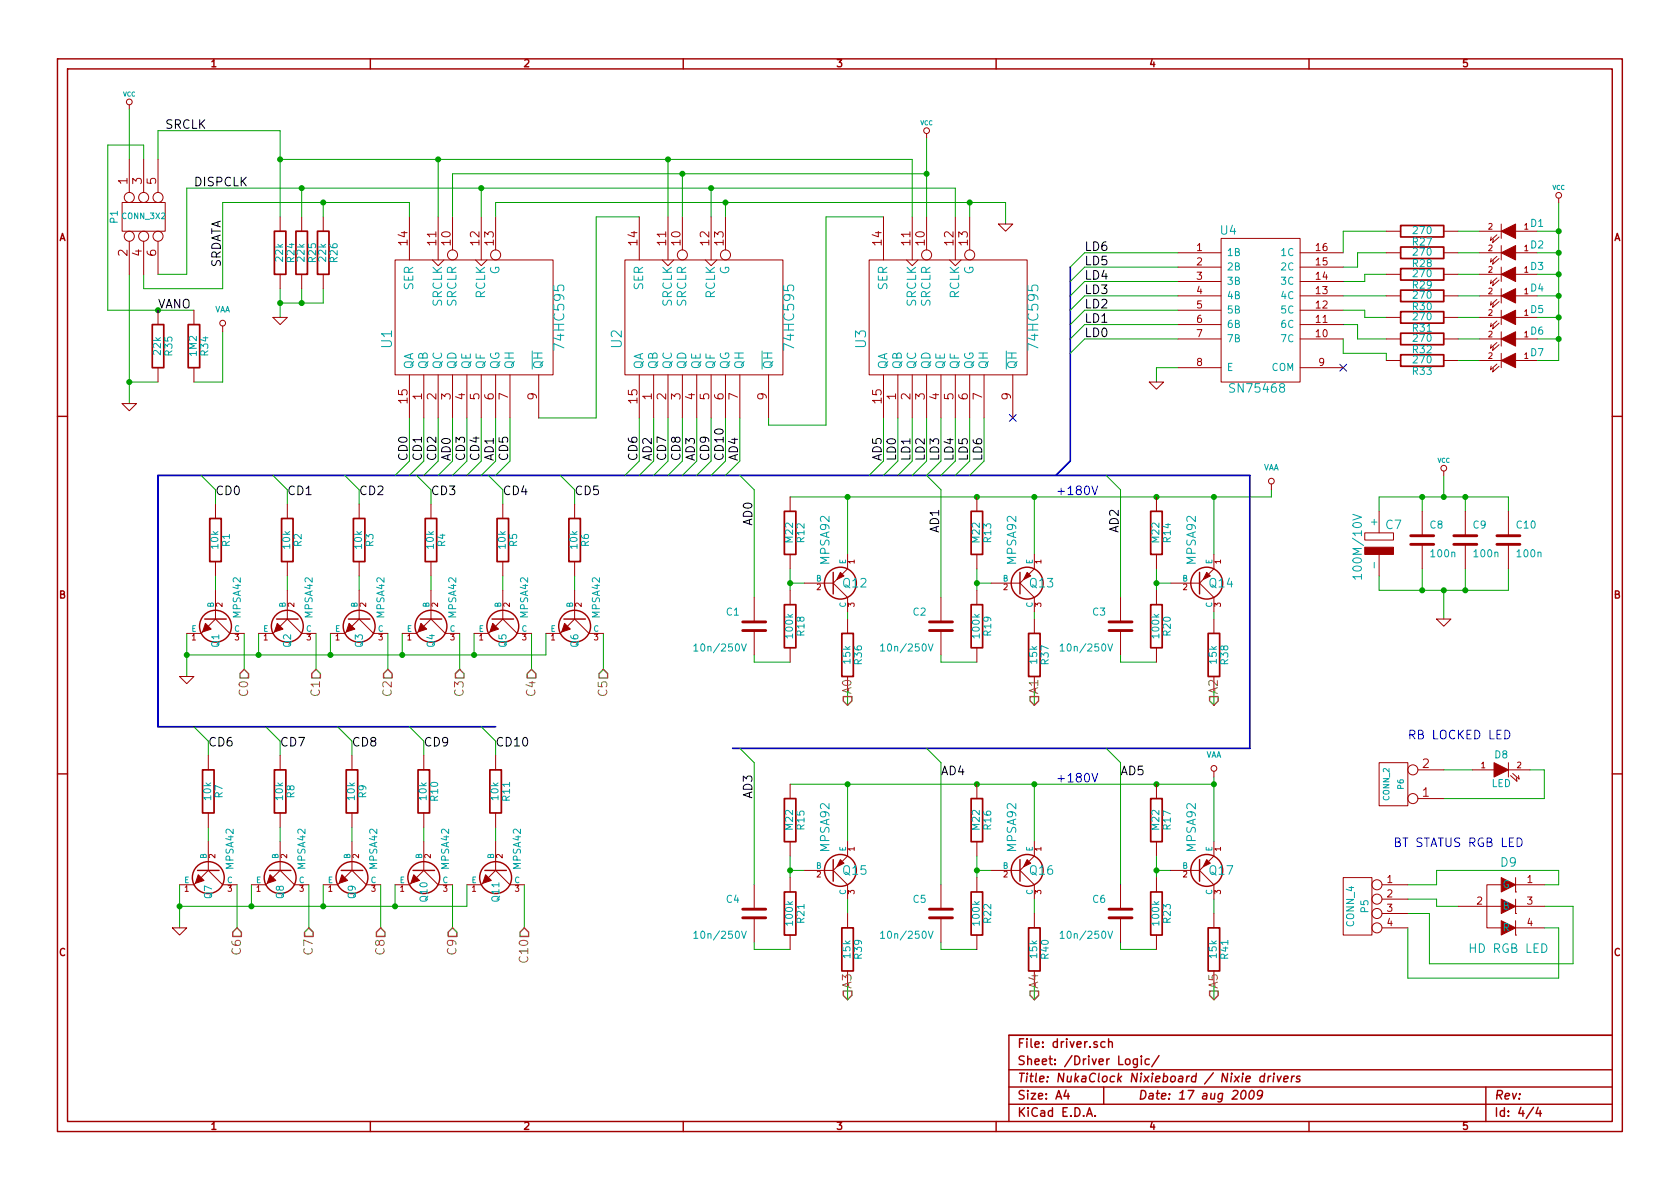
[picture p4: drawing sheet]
EESchema Schematic File Version 2  date So 19. září 2009, 17:07:53 CEST
LIBS:power,triple_led,z573m,cpol,sn75468,device,conn,linear,regul,74xx,cmos4000,adc-dac,memory,xilinx,special,microcontrollers,dsp,microchip,analog_switches,motorola,texas,intel,audio,interface,digital-audio,philips,display,cypress,siliconi,contrib,valves,ei30-12-5-2,nixieboard-cache
EELAYER 23  0
EELAYER END
$Descr A4 11700 8267
Sheet 4 4
Title "NukaClock Nixieboard / Nixie drivers"
Date "17 aug 2009"
Rev ""
Comp ""
Comment1 ""
Comment2 ""
Comment3 ""
Comment4 ""
$EndDescr
Wire Wire Line
	1300 1300 6650 1300
Wire Wire Line
	1300 1300 1300 1900
Wire Wire Line
	1300 1900 1100 1900
Wire Wire Line
	1550 2000 1550 1400
Wire Wire Line
	1550 2000 1000 2000
Wire Wire Line
	1000 2000 1000 1900
Wire Wire Line
	900  750  900  1100
Wire Bus Line
	1100 3300 8700 3300
Wire Wire Line
	10750 6450 10850 6450
Wire Wire Line
	10850 6450 10850 6800
Wire Wire Line
	10850 6800 9800 6800
Wire Wire Line
	9800 6800 9800 6450
Wire Wire Line
	10150 6300 10000 6300
Wire Wire Line
	10000 6300 10000 6250
Wire Wire Line
	10000 6250 9800 6250
Wire Wire Line
	10050 5550 10750 5550
Wire Wire Line
	10750 5550 10750 5350
Wire Wire Line
	10750 5350 10650 5350
Wire Wire Line
	8450 6850 8450 6950
Wire Wire Line
	7200 6250 7200 6350
Wire Wire Line
	5900 6850 5900 6950
Wire Wire Line
	8450 4800 8450 4900
Wire Wire Line
	7200 4250 7200 4300
Wire Wire Line
	5900 4800 5900 4900
Wire Wire Line
	3650 6150 3650 6450
Wire Wire Line
	2650 6150 2650 6450
Wire Wire Line
	1650 6150 1650 6450
Wire Wire Line
	3700 4650 3700 4400
Wire Wire Line
	2700 4650 2700 4400
Wire Bus Line
	1100 3300 1100 5050
Connection ~ 10050 4100
Wire Wire Line
	10050 4100 10050 4300
Connection ~ 10200 4100
Wire Wire Line
	10500 4100 9600 4100
Wire Wire Line
	10500 4100 10500 3950
Wire Wire Line
	9900 3950 9900 4100
Wire Wire Line
	9600 4100 9600 4000
Connection ~ 9900 3450
Wire Wire Line
	10200 3450 10200 3550
Wire Wire Line
	1550 2300 1550 2650
Wire Wire Line
	1550 2650 1350 2650
Wire Wire Line
	900  2800 900  1900
Connection ~ 2100 1300
Connection ~ 10850 1900
Wire Wire Line
	10850 1900 10700 1900
Connection ~ 10850 2200
Wire Wire Line
	10850 2200 10700 2200
Wire Wire Line
	10700 2500 10850 2500
Wire Wire Line
	10850 1600 10700 1600
Wire Wire Line
	10300 2350 10150 2350
Wire Wire Line
	10300 2050 10150 2050
Wire Wire Line
	10150 1750 10300 1750
Wire Wire Line
	9650 2500 9650 2450
Wire Wire Line
	9650 2450 9350 2450
Wire Wire Line
	9350 2450 9350 2350
Wire Wire Line
	9650 2200 9500 2200
Wire Wire Line
	9500 2200 9500 2150
Wire Wire Line
	9500 2150 9350 2150
Wire Wire Line
	9650 1900 9500 1900
Wire Wire Line
	9500 1900 9500 1950
Wire Wire Line
	9500 1950 9350 1950
Wire Wire Line
	9350 1750 9350 1600
Wire Wire Line
	9350 1600 9650 1600
Wire Wire Line
	6850 2900 6850 3200
Wire Wire Line
	6650 2900 6650 3200
Wire Wire Line
	6450 2900 6450 3200
Wire Wire Line
	6250 2900 6250 3200
Wire Wire Line
	8200 2350 7550 2350
Wire Wire Line
	8200 2150 7550 2150
Wire Wire Line
	7550 1950 8200 1950
Wire Wire Line
	8200 1750 7550 1750
Wire Wire Line
	8450 5450 5500 5450
Connection ~ 2100 2100
Wire Wire Line
	1950 2100 2250 2100
Wire Wire Line
	2250 2100 2250 2000
Wire Wire Line
	1950 2000 1950 2200
Connection ~ 3350 1300
Wire Wire Line
	2100 1300 2100 1500
Connection ~ 3050 1100
Connection ~ 6450 1200
Wire Wire Line
	6450 1500 6450 950 
Wire Wire Line
	4650 1500 4650 1100
Wire Wire Line
	3050 1100 3050 1500
Wire Wire Line
	4750 1200 4750 1500
Wire Wire Line
	3150 1500 3150 1200
Wire Wire Line
	4950 1500 4950 1300
Wire Wire Line
	3350 1300 3350 1500
Wire Wire Line
	5050 1400 5050 1500
Wire Wire Line
	3450 1500 3450 1400
Wire Wire Line
	6150 2900 6150 3200
Wire Wire Line
	5150 2900 5150 3200
Wire Wire Line
	4950 2900 4950 3200
Wire Wire Line
	4750 2900 4750 3200
Wire Wire Line
	4550 2900 4550 3200
Connection ~ 8450 3450
Wire Wire Line
	5500 3450 8850 3450
Wire Wire Line
	8850 3450 8850 3400
Connection ~ 7200 5450
Connection ~ 8050 5450
Connection ~ 7200 3450
Connection ~ 8050 3450
Wire Wire Line
	5250 3400 5250 4150
Wire Wire Line
	6550 6150 6550 5300
Wire Bus Line
	5100 5200 8700 5200
Wire Bus Line
	8700 5200 8700 3300
Wire Wire Line
	6550 3400 6550 4150
Wire Wire Line
	8050 4600 7800 4600
Wire Wire Line
	7800 4600 7800 4550
Wire Wire Line
	8450 3850 8450 3450
Connection ~ 8050 4050
Wire Wire Line
	8050 4100 8050 3950
Wire Wire Line
	8150 4050 8050 4050
Wire Wire Line
	6800 4600 6550 4600
Wire Wire Line
	6550 4600 6550 4550
Wire Wire Line
	7200 3450 7200 3850
Connection ~ 6800 4050
Wire Wire Line
	6800 4100 6800 3950
Wire Wire Line
	6900 4050 6800 4050
Wire Wire Line
	5500 4600 5250 4600
Wire Wire Line
	5250 4600 5250 4550
Wire Wire Line
	5900 3450 5900 3850
Connection ~ 5500 4050
Wire Wire Line
	3750 2900 4150 2900
Wire Wire Line
	3450 2900 3450 3200
Wire Wire Line
	3250 2900 3250 3200
Wire Wire Line
	3050 2900 3050 3200
Wire Wire Line
	2850 2900 2850 3200
Connection ~ 1250 6300
Wire Wire Line
	1250 6150 1250 6450
Connection ~ 2250 6300
Wire Wire Line
	2750 6300 2750 6150
Wire Wire Line
	1750 6150 1750 6300
Connection ~ 2800 4550
Wire Wire Line
	3300 4550 3300 4400
Connection ~ 1800 4550
Wire Wire Line
	2300 4550 2300 4400
Wire Wire Line
	1450 5150 1450 5250
Wire Wire Line
	2450 5150 2450 5250
Wire Wire Line
	3450 5150 3450 5250
Wire Wire Line
	2000 3400 2000 3500
Wire Wire Line
	3000 3400 3000 3500
Wire Wire Line
	4000 3400 4000 3500
Wire Wire Line
	3450 5750 3450 5850
Wire Wire Line
	2450 5750 2450 5850
Wire Wire Line
	1450 5750 1450 5850
Wire Wire Line
	3500 4000 3500 4100
Wire Wire Line
	2500 4000 2500 4100
Wire Wire Line
	1500 4000 1500 4100
Wire Wire Line
	2000 4000 2000 4100
Wire Wire Line
	3000 4000 3000 4100
Wire Wire Line
	4000 4000 4000 4100
Wire Wire Line
	1950 5750 1950 5850
Wire Wire Line
	2950 5750 2950 5850
Wire Bus Line
	1100 5050 3450 5050
Wire Wire Line
	3500 3400 3500 3500
Wire Wire Line
	2500 3400 2500 3500
Wire Wire Line
	1500 3400 1500 3500
Wire Wire Line
	2950 5150 2950 5250
Wire Wire Line
	1950 5150 1950 5250
Wire Wire Line
	1800 4400 1800 4550
Wire Wire Line
	2800 4550 2800 4400
Connection ~ 2300 4550
Wire Wire Line
	1300 4550 3800 4550
Wire Wire Line
	3800 4550 3800 4400
Connection ~ 3300 4550
Wire Wire Line
	2250 6300 2250 6150
Connection ~ 1750 6300
Wire Wire Line
	1250 6300 3250 6300
Wire Wire Line
	3250 6300 3250 6150
Connection ~ 2750 6300
Wire Wire Line
	1300 4400 1300 4700
Connection ~ 1300 4550
Wire Wire Line
	2950 2900 2950 3200
Wire Wire Line
	3150 2900 3150 3200
Wire Wire Line
	3350 2900 3350 3200
Wire Wire Line
	3550 2900 3550 3200
Wire Wire Line
	5500 4100 5500 3950
Wire Wire Line
	5600 4050 5500 4050
Wire Wire Line
	8050 6600 7800 6600
Wire Wire Line
	7800 6600 7800 6550
Connection ~ 8050 6050
Wire Wire Line
	8050 6100 8050 5950
Wire Wire Line
	8150 6050 8050 6050
Wire Wire Line
	6800 6600 6550 6600
Wire Wire Line
	6550 6600 6550 6550
Wire Wire Line
	7200 5450 7200 5850
Connection ~ 6800 6050
Wire Wire Line
	6800 6100 6800 5950
Wire Wire Line
	6900 6050 6800 6050
Wire Wire Line
	5500 6600 5250 6600
Wire Wire Line
	5250 6600 5250 6550
Wire Wire Line
	5900 5450 5900 5850
Connection ~ 5500 6050
Wire Wire Line
	5500 6100 5500 5950
Wire Wire Line
	5600 6050 5500 6050
Wire Wire Line
	5350 2950 5750 2950
Wire Wire Line
	7800 4150 7800 3400
Wire Wire Line
	5250 5300 5250 6150
Wire Wire Line
	7800 5300 7800 6150
Connection ~ 6800 3450
Connection ~ 5900 3450
Connection ~ 6800 5450
Connection ~ 5900 5450
Wire Wire Line
	8450 5850 8450 5400
Connection ~ 8450 5450
Wire Wire Line
	4450 2900 4450 3200
Wire Wire Line
	4650 2900 4650 3200
Wire Wire Line
	4850 2900 4850 3200
Wire Wire Line
	5050 2900 5050 3200
Wire Wire Line
	5350 2950 5350 2900
Wire Wire Line
	4150 2900 4150 1500
Wire Wire Line
	4150 1500 4450 1500
Wire Wire Line
	6750 1400 6750 1500
Connection ~ 5050 1400
Wire Wire Line
	6650 1300 6650 1500
Connection ~ 4950 1300
Wire Wire Line
	3150 1200 6450 1200
Connection ~ 4750 1200
Wire Wire Line
	6350 1500 6350 1100
Connection ~ 4650 1100
Wire Wire Line
	3450 1400 7000 1400
Wire Wire Line
	7000 1400 7000 1550
Connection ~ 6750 1400
Wire Wire Line
	6350 1100 1950 1100
Wire Wire Line
	2850 1500 2850 1400
Wire Wire Line
	2250 1400 2250 1500
Wire Wire Line
	2100 2000 2100 2100
Connection ~ 1950 2100
Wire Wire Line
	8200 2550 8050 2550
Wire Wire Line
	8050 2550 8050 2650
Wire Wire Line
	7550 1850 8200 1850
Wire Wire Line
	7550 2050 8200 2050
Wire Wire Line
	7550 2250 8200 2250
Wire Bus Line
	7450 3200 7450 1850
Wire Wire Line
	6350 3200 6350 2900
Wire Wire Line
	6550 3200 6550 2900
Wire Wire Line
	6750 2900 6750 3200
Wire Wire Line
	5750 2950 5750 1500
Wire Wire Line
	5750 1500 6150 1500
Wire Wire Line
	9350 1850 9450 1850
Wire Wire Line
	9450 1850 9450 1750
Wire Wire Line
	9450 1750 9650 1750
Wire Wire Line
	9350 2050 9650 2050
Wire Wire Line
	9350 2250 9450 2250
Wire Wire Line
	9450 2250 9450 2350
Wire Wire Line
	9450 2350 9650 2350
Wire Wire Line
	10300 1600 10150 1600
Wire Wire Line
	10150 1900 10300 1900
Wire Wire Line
	10150 2200 10300 2200
Wire Wire Line
	10150 2500 10300 2500
Wire Wire Line
	10850 2350 10700 2350
Connection ~ 10850 2350
Wire Wire Line
	10850 2050 10700 2050
Connection ~ 10850 2050
Wire Wire Line
	10700 1750 10850 1750
Connection ~ 10850 1750
Wire Wire Line
	1950 1500 1950 900 
Connection ~ 1950 1100
Wire Wire Line
	2850 1400 1550 1400
Connection ~ 2250 1400
Wire Wire Line
	1100 2650 900  2650
Connection ~ 900  2650
Connection ~ 1100 2150
Wire Wire Line
	9600 3550 9600 3450
Wire Wire Line
	9900 3450 9900 3550
Wire Wire Line
	9600 3450 10500 3450
Wire Wire Line
	10500 3450 10500 3550
Connection ~ 10200 3450
Wire Wire Line
	10200 4100 10200 3950
Connection ~ 9900 4100
Wire Wire Line
	10050 3450 10050 3300
Connection ~ 10050 3450
Wire Wire Line
	1700 4650 1700 4400
Wire Wire Line
	2200 4400 2200 4650
Wire Wire Line
	3200 4400 3200 4650
Wire Wire Line
	4200 4650 4200 4400
Wire Wire Line
	2150 6150 2150 6450
Wire Wire Line
	3150 6150 3150 6450
Wire Wire Line
	5900 4250 5900 4300
Wire Wire Line
	7200 4800 7200 4900
Wire Wire Line
	8450 4250 8450 4300
Wire Wire Line
	5900 6250 5900 6350
Wire Wire Line
	7200 6850 7200 6950
Wire Wire Line
	8450 6250 8450 6350
Wire Wire Line
	10050 5350 10250 5350
Wire Wire Line
	10750 6150 10850 6150
Wire Wire Line
	10850 6150 10850 6050
Wire Wire Line
	10850 6050 10000 6050
Wire Wire Line
	10000 6050 10000 6150
Wire Wire Line
	10000 6150 9800 6150
Wire Wire Line
	9800 6350 9950 6350
Wire Wire Line
	9950 6350 9950 6700
Wire Wire Line
	9950 6700 10950 6700
Wire Wire Line
	10950 6700 10950 6300
Wire Wire Line
	10950 6300 10750 6300
Wire Wire Line
	10850 2500 10850 1400
Connection ~ 10850 1600
Wire Wire Line
	1000 1100 1000 1000
Wire Wire Line
	1000 1000 750  1000
Wire Wire Line
	750  1000 750  2150
Wire Wire Line
	750  2150 1350 2150
Wire Wire Line
	1950 900  1100 900 
Wire Wire Line
	1100 900  1100 1100
$Comp
L VCC #PWR03
U 1 1
P 10850 1400
F 0 "#PWR03" H 10850 1500 30  0001 C CNN
F 1 "VCC" H 10850 1500 30  0000 C CNN
	1    10850 1400
	1    0    0    -1  
$EndComp
Text Notes 9700 5900 0    60   ~ 0
BT STATUS RGB LED
$Comp
L CONN_4 P5
U 1 1
P 9450 6300
F 0 "P5" V 9400 6300 50  0000 C CNN
F 1 "CONN_4" V 9500 6300 50  0000 C CNN
	1    9450 6300
	-1   0    0    -1  
$EndComp
$Comp
L TRIPLE_LED D9
U 1 1
P 10500 6300
F 0 "D9" H 10500 6600 60  0000 C CNN
F 1 "HD RGB LED" H 10500 6000 60  0000 C CNN
	1    10500 6300
	1    0    0    -1  
$EndComp
Text Notes 9800 5150 0    60   ~ 0
RB LOCKED LED
$Comp
L CONN_2 P6
U 1 1
P 9700 5450
F 0 "P6" V 9650 5450 40  0000 C CNN
F 1 "CONN_2" V 9750 5450 40  0000 C CNN
	1    9700 5450
	-1   0    0    1   
$EndComp
$Comp
L LED D8
U 1 1
P 10450 5350
F 0 "D8" H 10450 5450 50  0000 C CNN
F 1 "LED" H 10450 5250 50  0000 C CNN
	1    10450 5350
	1    0    0    -1  
$EndComp
$Comp
L R R41
U 1 1
P 8450 6600
F 0 "R41" V 8530 6600 50  0000 C CNN
F 1 "15k" V 8450 6600 50  0000 C CNN
	1    8450 6600
	1    0    0    -1  
$EndComp
$Comp
L R R40
U 1 1
P 7200 6600
F 0 "R40" V 7280 6600 50  0000 C CNN
F 1 "15k" V 7200 6600 50  0000 C CNN
	1    7200 6600
	1    0    0    -1  
$EndComp
$Comp
L R R39
U 1 1
P 5900 6600
F 0 "R39" V 5980 6600 50  0000 C CNN
F 1 "15k" V 5900 6600 50  0000 C CNN
	1    5900 6600
	1    0    0    -1  
$EndComp
$Comp
L R R38
U 1 1
P 8450 4550
F 0 "R38" V 8530 4550 50  0000 C CNN
F 1 "15k" V 8450 4550 50  0000 C CNN
	1    8450 4550
	1    0    0    -1  
$EndComp
$Comp
L R R37
U 1 1
P 7200 4550
F 0 "R37" V 7280 4550 50  0000 C CNN
F 1 "15k" V 7200 4550 50  0000 C CNN
	1    7200 4550
	1    0    0    -1  
$EndComp
$Comp
L R R36
U 1 1
P 5900 4550
F 0 "R36" V 5980 4550 50  0000 C CNN
F 1 "15k" V 5900 4550 50  0000 C CNN
	1    5900 4550
	1    0    0    -1  
$EndComp
Text HLabel 8450 6950 1    60   Input ~ 0
A5
Text HLabel 7200 6950 1    60   Input ~ 0
A4
Text HLabel 5900 6950 1    60   Input ~ 0
A3
Text HLabel 8450 4900 1    60   Input ~ 0
A2
Text HLabel 7200 4900 1    60   Input ~ 0
A1
Text HLabel 5900 4900 1    60   Input ~ 0
A0
Text HLabel 3650 6450 3    60   Input ~ 0
C10
Text HLabel 3150 6450 3    60   Input ~ 0
C9
Text HLabel 2650 6450 3    60   Input ~ 0
C8
Text HLabel 2150 6450 3    60   Input ~ 0
C7
Text HLabel 1650 6450 3    60   Input ~ 0
C6
Text HLabel 4200 4650 3    60   Input ~ 0
C5
Text HLabel 3700 4650 3    60   Input ~ 0
C4
Text HLabel 3200 4650 3    60   Input ~ 0
C3
Text HLabel 2700 4650 3    60   Input ~ 0
C2
Text HLabel 2200 4650 3    60   Input ~ 0
C1
Text HLabel 1700 4650 3    60   Input ~ 0
C0
$Comp
L GND #PWR04
U 1 1
P 10050 4300
F 0 "#PWR04" H 10050 4300 30  0001 C CNN
F 1 "GND" H 10050 4230 30  0001 C CNN
	1    10050 4300
	1    0    0    -1  
$EndComp
$Comp
L VCC #PWR05
U 1 1
P 10050 3300
F 0 "#PWR05" H 10050 3400 30  0001 C CNN
F 1 "VCC" H 10050 3400 30  0000 C CNN
	1    10050 3300
	1    0    0    -1  
$EndComp
$Comp
L C C10
U 1 1
P 10500 3750
F 0 "C10" H 10550 3850 50  0000 L CNN
F 1 "100n" H 10550 3650 50  0000 L CNN
	1    10500 3750
	1    0    0    -1  
$EndComp
$Comp
L C C9
U 1 1
P 10200 3750
F 0 "C9" H 10250 3850 50  0000 L CNN
F 1 "100n" H 10250 3650 50  0000 L CNN
	1    10200 3750
	1    0    0    -1  
$EndComp
$Comp
L C C8
U 1 1
P 9900 3750
F 0 "C8" H 9950 3850 50  0000 L CNN
F 1 "100n" H 9950 3650 50  0000 L CNN
	1    9900 3750
	1    0    0    -1  
$EndComp
$Comp
L CPOL C7
U 1 1
P 9600 3800
F 0 "C7" V 9450 3900 60  0000 C CNN
F 1 "100M/10V" H 9600 3650 60  0000 C CNN
	1    9600 3800
	0    1    1    0   
$EndComp
Text Label 1150 900  0    60   ~ 0
SRCLK
Text Label 1350 1300 0    60   ~ 0
DISPCLK
Text Label 1550 1850 1    60   ~ 0
SRDATA
Text Label 1100 2150 0    60   ~ 0
VANO
$Comp
L R R35
U 1 1
P 1100 2400
F 0 "R35" V 1180 2400 50  0000 C CNN
F 1 "22k" V 1100 2400 50  0000 C CNN
	1    1100 2400
	1    0    0    -1  
$EndComp
$Comp
L R R34
U 1 1
P 1350 2400
F 0 "R34" V 1430 2400 50  0000 C CNN
F 1 "1M2" V 1350 2400 50  0000 C CNN
	1    1350 2400
	1    0    0    -1  
$EndComp
$Comp
L VAA #PWR8
U 1 1
P 1550 2300
F 0 "#PWR8" H 1550 2500 40  0001 C CNN
F 1 "VAA" H 1550 2450 40  0000 C CNN
	1    1550 2300
	1    0    0    -1  
$EndComp
$Comp
L GND #PWR06
U 1 1
P 900 2800
F 0 "#PWR06" H 900 2800 30  0001 C CNN
F 1 "GND" H 900 2730 30  0001 C CNN
	1    900  2800
	1    0    0    -1  
$EndComp
$Comp
L VCC #PWR07
U 1 1
P 900 750
F 0 "#PWR07" H 900 850 30  0001 C CNN
F 1 "VCC" H 900 850 30  0000 C CNN
	1    900  750 
	1    0    0    -1  
$EndComp
$Comp
L CONN_3X2 P1
U 1 1
P 1050 1500
F 0 "P1" H 1050 1750 50  0000 C CNN
F 1 "CONN_3X2" V 1050 1550 40  0000 C CNN
	1    1050 1500
	0    -1   1    0   
$EndComp
$Comp
L LED D7
U 1 1
P 10500 2500
F 0 "D7" H 10300 2550 50  0000 C CNN
F 1 "LED" H 10500 2400 50  0001 C CNN
	1    10500 2500
	-1   0    0    -1  
$EndComp
$Comp
L LED D6
U 1 1
P 10500 2350
F 0 "D6" H 10300 2400 50  0000 C CNN
F 1 "LED" H 10500 2250 50  0001 C CNN
	1    10500 2350
	-1   0    0    -1  
$EndComp
$Comp
L LED D5
U 1 1
P 10500 2200
F 0 "D5" H 10300 2250 50  0000 C CNN
F 1 "LED" H 10500 2100 50  0001 C CNN
	1    10500 2200
	-1   0    0    -1  
$EndComp
$Comp
L LED D4
U 1 1
P 10500 2050
F 0 "D4" H 10300 2100 50  0000 C CNN
F 1 "LED" H 10500 1950 50  0001 C CNN
	1    10500 2050
	-1   0    0    -1  
$EndComp
$Comp
L LED D3
U 1 1
P 10500 1900
F 0 "D3" H 10300 1950 50  0000 C CNN
F 1 "LED" H 10500 1800 50  0001 C CNN
	1    10500 1900
	-1   0    0    -1  
$EndComp
$Comp
L LED D2
U 1 1
P 10500 1750
F 0 "D2" H 10300 1800 50  0000 C CNN
F 1 "LED" H 10500 1650 50  0001 C CNN
	1    10500 1750
	-1   0    0    -1  
$EndComp
$Comp
L LED D1
U 1 1
P 10500 1600
F 0 "D1" H 10300 1650 50  0000 C CNN
F 1 "LED" H 10500 1500 50  0001 C CNN
	1    10500 1600
	-1   0    0    -1  
$EndComp
$Comp
L R R33
U 1 1
P 9900 2500
F 0 "R33" V 9980 2500 50  0000 C CNN
F 1 "270" V 9900 2500 50  0000 C CNN
	1    9900 2500
	0    1    1    0   
$EndComp
$Comp
L R R32
U 1 1
P 9900 2350
F 0 "R32" V 9980 2350 50  0000 C CNN
F 1 "270" V 9900 2350 50  0000 C CNN
	1    9900 2350
	0    1    1    0   
$EndComp
$Comp
L R R31
U 1 1
P 9900 2200
F 0 "R31" V 9980 2200 50  0000 C CNN
F 1 "270" V 9900 2200 50  0000 C CNN
	1    9900 2200
	0    1    1    0   
$EndComp
$Comp
L R R30
U 1 1
P 9900 2050
F 0 "R30" V 9980 2050 50  0000 C CNN
F 1 "270" V 9900 2050 50  0000 C CNN
	1    9900 2050
	0    1    1    0   
$EndComp
$Comp
L R R29
U 1 1
P 9900 1900
F 0 "R29" V 9980 1900 50  0000 C CNN
F 1 "270" V 9900 1900 50  0000 C CNN
	1    9900 1900
	0    1    1    0   
$EndComp
$Comp
L R R28
U 1 1
P 9900 1750
F 0 "R28" V 9980 1750 50  0000 C CNN
F 1 "270" V 9900 1750 50  0000 C CNN
	1    9900 1750
	0    1    1    0   
$EndComp
$Comp
L R R27
U 1 1
P 9900 1600
F 0 "R27" V 9980 1600 50  0000 C CNN
F 1 "270" V 9900 1600 50  0000 C CNN
	1    9900 1600
	0    1    1    0   
$EndComp
Text Label 7550 1750 0    60   ~ 0
LD6
Text Label 7550 1850 0    60   ~ 0
LD5
Text Label 7550 1950 0    60   ~ 0
LD4
Text Label 7550 2050 0    60   ~ 0
LD3
Text Label 7550 2150 0    60   ~ 0
LD2
Text Label 7550 2250 0    60   ~ 0
LD1
Text Label 7550 2350 0    60   ~ 0
LD0
Text Label 6850 3200 1    60   ~ 0
LD6
Text Label 6750 3200 1    60   ~ 0
LD5
Text Label 6650 3200 1    60   ~ 0
LD4
Text Label 6550 3200 1    60   ~ 0
LD3
Text Label 6450 3200 1    60   ~ 0
LD2
Text Label 6350 3200 1    60   ~ 0
LD1
Text Label 6250 3200 1    60   ~ 0
LD0
Entry Wire Line
	6750 3300 6850 3200
Entry Wire Line
	6650 3300 6750 3200
Entry Wire Line
	6550 3300 6650 3200
Entry Wire Line
	6450 3300 6550 3200
Entry Wire Line
	6350 3300 6450 3200
Entry Wire Line
	6250 3300 6350 3200
Entry Wire Line
	6150 3300 6250 3200
Entry Wire Line
	7450 2450 7550 2350
Entry Wire Line
	7450 2350 7550 2250
Entry Wire Line
	7450 2250 7550 2150
Entry Wire Line
	7450 2150 7550 2050
Entry Wire Line
	7450 2050 7550 1950
Entry Wire Line
	7450 1950 7550 1850
Entry Wire Line
	7450 1850 7550 1750
Entry Bus Bus
	7350 3300 7450 3200
Text Notes 7350 5450 0    60   ~ 0
+180V
Text Notes 7350 3450 0    60   ~ 0
+180V
NoConn ~ 7050 2900
NoConn ~ 9350 2550
$Comp
L GND #PWR08
U 1 1
P 8050 2650
F 0 "#PWR08" H 8050 2650 30  0001 C CNN
F 1 "GND" H 8050 2580 30  0001 C CNN
	1    8050 2650
	1    0    0    -1  
$EndComp
$Comp
L SN75468 U4
U 1 1
P 8800 2100
F 0 "U4" H 8550 2600 60  0000 C CNN
F 1 "SN75468" H 8750 1500 60  0000 C CNN
	1    8800 2100
	1    0    0    -1  
$EndComp
$Comp
L GND #PWR09
U 1 1
P 1950 2200
F 0 "#PWR09" H 1950 2200 30  0001 C CNN
F 1 "GND" H 1950 2130 30  0001 C CNN
	1    1950 2200
	1    0    0    -1  
$EndComp
$Comp
L R R24
U 1 1
P 1950 1750
F 0 "R24" V 2030 1750 50  0000 C CNN
F 1 "22k" V 1950 1750 50  0000 C CNN
	1    1950 1750
	1    0    0    -1  
$EndComp
$Comp
L R R25
U 1 1
P 2100 1750
F 0 "R25" V 2180 1750 50  0000 C CNN
F 1 "22k" V 2100 1750 50  0000 C CNN
	1    2100 1750
	1    0    0    -1  
$EndComp
$Comp
L R R26
U 1 1
P 2250 1750
F 0 "R26" V 2330 1750 50  0000 C CNN
F 1 "22k" V 2250 1750 50  0000 C CNN
	1    2250 1750
	1    0    0    -1  
$EndComp
$Comp
L GND #PWR010
U 1 1
P 7000 1550
F 0 "#PWR010" H 7000 1550 30  0001 C CNN
F 1 "GND" H 7000 1480 30  0001 C CNN
	1    7000 1550
	1    0    0    -1  
$EndComp
$Comp
L VCC #PWR011
U 1 1
P 6450 950
F 0 "#PWR011" H 6450 1050 30  0001 C CNN
F 1 "VCC" H 6450 1050 30  0000 C CNN
	1    6450 950 
	1    0    0    -1  
$EndComp
$Comp
L VAA #PWR14
U 1 1
P 8850 3400
F 0 "#PWR14" H 8850 3600 40  0001 C CNN
F 1 "VAA" H 8850 3550 40  0000 C CNN
	1    8850 3400
	1    0    0    -1  
$EndComp
$Comp
L VAA #PWR13
U 1 1
P 8450 5400
F 0 "#PWR13" H 8450 5600 40  0001 C CNN
F 1 "VAA" H 8450 5550 40  0000 C CNN
	1    8450 5400
	1    0    0    -1  
$EndComp
Text Label 7800 5400 0    60   ~ 0
AD5
Text Label 6550 5400 0    60   ~ 0
AD4
Text Label 5250 5550 1    60   ~ 0
AD3
Text Label 7800 3700 1    60   ~ 0
AD2
Text Label 6550 3700 1    60   ~ 0
AD1
Text Label 5250 3650 1    60   ~ 0
AD0
Text Label 6150 3200 1    60   ~ 0
AD5
Text Label 5150 3200 1    60   ~ 0
AD4
Text Label 5050 3200 1    60   ~ 0
CD10
Text Label 4950 3200 1    60   ~ 0
CD9
Text Label 4850 3200 1    60   ~ 0
AD3
Text Label 4750 3200 1    60   ~ 0
CD8
Entry Wire Line
	7700 5200 7800 5300
Entry Wire Line
	6450 5200 6550 5300
Entry Wire Line
	5150 5200 5250 5300
Entry Wire Line
	7700 3300 7800 3400
Entry Wire Line
	6450 3300 6550 3400
Entry Wire Line
	5150 3300 5250 3400
Entry Wire Line
	6050 3300 6150 3200
Entry Wire Line
	5050 3300 5150 3200
Entry Wire Line
	4950 3300 5050 3200
Entry Wire Line
	4850 3300 4950 3200
Entry Wire Line
	4750 3300 4850 3200
Entry Wire Line
	4650 3300 4750 3200
$Comp
L PNP Q17
U 1 1
P 8350 6050
F 0 "Q17" H 8500 6050 60  0000 C CNN
F 1 "MPSA92" V 8300 5750 60  0000 C CNN
	1    8350 6050
	1    0    0    1   
$EndComp
$Comp
L R R17
U 1 1
P 8050 5700
F 0 "R17" V 8130 5700 50  0000 C CNN
F 1 "M22" V 8050 5700 50  0000 C CNN
	1    8050 5700
	1    0    0    -1  
$EndComp
$Comp
L R R23
U 1 1
P 8050 6350
F 0 "R23" V 8130 6350 50  0000 C CNN
F 1 "100k" V 8050 6350 50  0000 C CNN
	1    8050 6350
	1    0    0    -1  
$EndComp
$Comp
L C C6
U 1 1
P 7800 6350
F 0 "C6" H 7900 6250 50  0000 L CNN
F 1 "10n/250V" H 7850 6500 50  0000 L CNN
	1    7800 6350
	-1   0    0    1   
$EndComp
$Comp
L PNP Q16
U 1 1
P 7100 6050
F 0 "Q16" H 7250 6050 60  0000 C CNN
F 1 "MPSA92" V 7050 5750 60  0000 C CNN
	1    7100 6050
	1    0    0    1   
$EndComp
$Comp
L R R16
U 1 1
P 6800 5700
F 0 "R16" V 6880 5700 50  0000 C CNN
F 1 "M22" V 6800 5700 50  0000 C CNN
	1    6800 5700
	1    0    0    -1  
$EndComp
$Comp
L R R22
U 1 1
P 6800 6350
F 0 "R22" V 6880 6350 50  0000 C CNN
F 1 "100k" V 6800 6350 50  0000 C CNN
	1    6800 6350
	1    0    0    -1  
$EndComp
$Comp
L C C5
U 1 1
P 6550 6350
F 0 "C5" H 6650 6250 50  0000 L CNN
F 1 "10n/250V" H 6600 6500 50  0000 L CNN
	1    6550 6350
	-1   0    0    1   
$EndComp
$Comp
L PNP Q15
U 1 1
P 5800 6050
F 0 "Q15" H 5950 6050 60  0000 C CNN
F 1 "MPSA92" V 5750 5750 60  0000 C CNN
	1    5800 6050
	1    0    0    1   
$EndComp
$Comp
L R R15
U 1 1
P 5500 5700
F 0 "R15" V 5580 5700 50  0000 C CNN
F 1 "M22" V 5500 5700 50  0000 C CNN
	1    5500 5700
	1    0    0    -1  
$EndComp
$Comp
L R R21
U 1 1
P 5500 6350
F 0 "R21" V 5580 6350 50  0000 C CNN
F 1 "100k" V 5500 6350 50  0000 C CNN
	1    5500 6350
	1    0    0    -1  
$EndComp
$Comp
L C C4
U 1 1
P 5250 6350
F 0 "C4" H 5350 6250 50  0000 L CNN
F 1 "10n/250V" H 5300 6500 50  0000 L CNN
	1    5250 6350
	-1   0    0    1   
$EndComp
$Comp
L PNP Q14
U 1 1
P 8350 4050
F 0 "Q14" H 8500 4050 60  0000 C CNN
F 1 "MPSA92" V 8300 3750 60  0000 C CNN
	1    8350 4050
	1    0    0    1   
$EndComp
$Comp
L R R14
U 1 1
P 8050 3700
F 0 "R14" V 8130 3700 50  0000 C CNN
F 1 "M22" V 8050 3700 50  0000 C CNN
	1    8050 3700
	1    0    0    -1  
$EndComp
$Comp
L R R20
U 1 1
P 8050 4350
F 0 "R20" V 8130 4350 50  0000 C CNN
F 1 "100k" V 8050 4350 50  0000 C CNN
	1    8050 4350
	1    0    0    -1  
$EndComp
$Comp
L C C3
U 1 1
P 7800 4350
F 0 "C3" H 7900 4250 50  0000 L CNN
F 1 "10n/250V" H 7850 4500 50  0000 L CNN
	1    7800 4350
	-1   0    0    1   
$EndComp
$Comp
L PNP Q13
U 1 1
P 7100 4050
F 0 "Q13" H 7250 4050 60  0000 C CNN
F 1 "MPSA92" V 7050 3750 60  0000 C CNN
	1    7100 4050
	1    0    0    1   
$EndComp
$Comp
L R R13
U 1 1
P 6800 3700
F 0 "R13" V 6880 3700 50  0000 C CNN
F 1 "M22" V 6800 3700 50  0000 C CNN
	1    6800 3700
	1    0    0    -1  
$EndComp
$Comp
L R R19
U 1 1
P 6800 4350
F 0 "R19" V 6880 4350 50  0000 C CNN
F 1 "100k" V 6800 4350 50  0000 C CNN
	1    6800 4350
	1    0    0    -1  
$EndComp
$Comp
L C C2
U 1 1
P 6550 4350
F 0 "C2" H 6650 4250 50  0000 L CNN
F 1 "10n/250V" H 6600 4500 50  0000 L CNN
	1    6550 4350
	-1   0    0    1   
$EndComp
$Comp
L PNP Q12
U 1 1
P 5800 4050
F 0 "Q12" H 5950 4050 60  0000 C CNN
F 1 "MPSA92" V 5750 3750 60  0000 C CNN
	1    5800 4050
	1    0    0    1   
$EndComp
$Comp
L R R12
U 1 1
P 5500 3700
F 0 "R12" V 5580 3700 50  0000 C CNN
F 1 "M22" V 5500 3700 50  0000 C CNN
	1    5500 3700
	1    0    0    -1  
$EndComp
$Comp
L R R18
U 1 1
P 5500 4350
F 0 "R18" V 5580 4350 50  0000 C CNN
F 1 "100k" V 5500 4350 50  0000 C CNN
	1    5500 4350
	1    0    0    -1  
$EndComp
$Comp
L C C1
U 1 1
P 5250 4350
F 0 "C1" H 5350 4250 50  0000 L CNN
F 1 "10n/250V" H 5300 4500 50  0000 L CNN
	1    5250 4350
	-1   0    0    1   
$EndComp
Text Label 4650 3200 1    60   ~ 0
CD7
Text Label 4550 3200 1    60   ~ 0
AD2
Text Label 4450 3200 1    60   ~ 0
CD6
Text Label 3550 3200 1    60   ~ 0
CD5
Text Label 3450 3200 1    60   ~ 0
AD1
Text Label 3350 3200 1    60   ~ 0
CD4
Text Label 3250 3200 1    60   ~ 0
CD3
Text Label 3150 3200 1    60   ~ 0
AD0
Text Label 3050 3200 1    60   ~ 0
CD2
Text Label 2950 3200 1    60   ~ 0
CD1
Text Label 2850 3200 1    60   ~ 0
CD0
Entry Wire Line
	4550 3300 4650 3200
Entry Wire Line
	4450 3300 4550 3200
Entry Wire Line
	4350 3300 4450 3200
Entry Wire Line
	3450 3300 3550 3200
Entry Wire Line
	3350 3300 3450 3200
Entry Wire Line
	3250 3300 3350 3200
Entry Wire Line
	3150 3300 3250 3200
Entry Wire Line
	3050 3300 3150 3200
Entry Wire Line
	2950 3300 3050 3200
Entry Wire Line
	2850 3300 2950 3200
Entry Wire Line
	2750 3300 2850 3200
$Comp
L GND #PWR012
U 1 1
P 1300 4700
F 0 "#PWR012" H 1300 4700 30  0001 C CNN
F 1 "GND" H 1300 4630 30  0001 C CNN
	1    1300 4700
	1    0    0    -1  
$EndComp
$Comp
L GND #PWR013
U 1 1
P 1250 6450
F 0 "#PWR013" H 1250 6450 30  0001 C CNN
F 1 "GND" H 1250 6380 30  0001 C CNN
	1    1250 6450
	1    0    0    -1  
$EndComp
Text Label 3450 5200 0    60   ~ 0
CD10
Text Label 2950 5200 0    60   ~ 0
CD9
Text Label 2450 5200 0    60   ~ 0
CD8
Text Label 1950 5200 0    60   ~ 0
CD7
Text Label 1450 5200 0    60   ~ 0
CD6
Text Label 4000 3450 0    60   ~ 0
CD5
Text Label 3500 3450 0    60   ~ 0
CD4
Text Label 3000 3450 0    60   ~ 0
CD3
Text Label 2500 3450 0    60   ~ 0
CD2
Text Label 2000 3450 0    60   ~ 0
CD1
Text Label 1500 3450 0    60   ~ 0
CD0
Entry Wire Line
	1350 5050 1450 5150
Entry Wire Line
	1850 5050 1950 5150
Entry Wire Line
	2350 5050 2450 5150
Entry Wire Line
	2850 5050 2950 5150
Entry Wire Line
	3350 5050 3450 5150
Entry Wire Line
	1400 3300 1500 3400
Entry Wire Line
	1900 3300 2000 3400
Entry Wire Line
	2400 3300 2500 3400
Entry Wire Line
	2900 3300 3000 3400
Entry Wire Line
	3400 3300 3500 3400
Entry Wire Line
	3900 3300 4000 3400
$Comp
L NPN Q11
U 1 1
P 3450 6050
F 0 "Q11" H 3600 6050 50  0000 C CNN
F 1 "MPSA42" H 3300 6200 50  0000 C CNN
	1    3450 6050
	0    1    1    0   
$EndComp
$Comp
L NPN Q10
U 1 1
P 2950 6050
F 0 "Q10" H 3100 6050 50  0000 C CNN
F 1 "MPSA42" H 2800 6200 50  0000 C CNN
	1    2950 6050
	0    1    1    0   
$EndComp
$Comp
L NPN Q9
U 1 1
P 2450 6050
F 0 "Q9" H 2600 6050 50  0000 C CNN
F 1 "MPSA42" H 2300 6200 50  0000 C CNN
	1    2450 6050
	0    1    1    0   
$EndComp
$Comp
L NPN Q8
U 1 1
P 1950 6050
F 0 "Q8" H 2100 6050 50  0000 C CNN
F 1 "MPSA42" H 1800 6200 50  0000 C CNN
	1    1950 6050
	0    1    1    0   
$EndComp
$Comp
L NPN Q7
U 1 1
P 1450 6050
F 0 "Q7" H 1600 6050 50  0000 C CNN
F 1 "MPSA42" H 1300 6200 50  0000 C CNN
	1    1450 6050
	0    1    1    0   
$EndComp
$Comp
L NPN Q6
U 1 1
P 4000 4300
F 0 "Q6" H 4150 4300 50  0000 C CNN
F 1 "MPSA42" H 3850 4450 50  0000 C CNN
	1    4000 4300
	0    1    1    0   
$EndComp
$Comp
L NPN Q5
U 1 1
P 3500 4300
F 0 "Q5" H 3650 4300 50  0000 C CNN
F 1 "MPSA42" H 3350 4450 50  0000 C CNN
	1    3500 4300
	0    1    1    0   
$EndComp
$Comp
L NPN Q4
U 1 1
P 3000 4300
F 0 "Q4" H 3150 4300 50  0000 C CNN
F 1 "MPSA42" H 2850 4450 50  0000 C CNN
	1    3000 4300
	0    1    1    0   
$EndComp
$Comp
L NPN Q3
U 1 1
P 2500 4300
F 0 "Q3" H 2650 4300 50  0000 C CNN
F 1 "MPSA42" H 2350 4450 50  0000 C CNN
	1    2500 4300
	0    1    1    0   
$EndComp
$Comp
L NPN Q2
U 1 1
P 2000 4300
F 0 "Q2" H 2150 4300 50  0000 C CNN
F 1 "MPSA42" H 1850 4450 50  0000 C CNN
	1    2000 4300
	0    1    1    0   
$EndComp
$Comp
L NPN Q1
U 1 1
P 1500 4300
F 0 "Q1" H 1650 4300 50  0000 C CNN
F 1 "MPSA42" H 1350 4450 50  0000 C CNN
	1    1500 4300
	0    1    1    0   
$EndComp
$Comp
L R R11
U 1 1
P 3450 5500
F 0 "R11" V 3530 5500 50  0000 C CNN
F 1 "10k" V 3450 5500 50  0000 C CNN
	1    3450 5500
	1    0    0    -1  
$EndComp
$Comp
L R R10
U 1 1
P 2950 5500
F 0 "R10" V 3030 5500 50  0000 C CNN
F 1 "10k" V 2950 5500 50  0000 C CNN
	1    2950 5500
	1    0    0    -1  
$EndComp
$Comp
L R R9
U 1 1
P 2450 5500
F 0 "R9" V 2530 5500 50  0000 C CNN
F 1 "10k" V 2450 5500 50  0000 C CNN
	1    2450 5500
	1    0    0    -1  
$EndComp
$Comp
L R R8
U 1 1
P 1950 5500
F 0 "R8" V 2030 5500 50  0000 C CNN
F 1 "10k" V 1950 5500 50  0000 C CNN
	1    1950 5500
	1    0    0    -1  
$EndComp
$Comp
L R R7
U 1 1
P 1450 5500
F 0 "R7" V 1530 5500 50  0000 C CNN
F 1 "10k" V 1450 5500 50  0000 C CNN
	1    1450 5500
	1    0    0    -1  
$EndComp
$Comp
L R R6
U 1 1
P 4000 3750
F 0 "R6" V 4080 3750 50  0000 C CNN
F 1 "10k" V 4000 3750 50  0000 C CNN
	1    4000 3750
	1    0    0    -1  
$EndComp
$Comp
L R R5
U 1 1
P 3500 3750
F 0 "R5" V 3580 3750 50  0000 C CNN
F 1 "10k" V 3500 3750 50  0000 C CNN
	1    3500 3750
	1    0    0    -1  
$EndComp
$Comp
L R R4
U 1 1
P 3000 3750
F 0 "R4" V 3080 3750 50  0000 C CNN
F 1 "10k" V 3000 3750 50  0000 C CNN
	1    3000 3750
	1    0    0    -1  
$EndComp
$Comp
L R R3
U 1 1
P 2500 3750
F 0 "R3" V 2580 3750 50  0000 C CNN
F 1 "10k" V 2500 3750 50  0000 C CNN
	1    2500 3750
	1    0    0    -1  
$EndComp
$Comp
L R R2
U 1 1
P 2000 3750
F 0 "R2" V 2080 3750 50  0000 C CNN
F 1 "10k" V 2000 3750 50  0000 C CNN
	1    2000 3750
	1    0    0    -1  
$EndComp
$Comp
L R R1
U 1 1
P 1500 3750
F 0 "R1" V 1580 3750 50  0000 C CNN
F 1 "10k" V 1500 3750 50  0000 C CNN
	1    1500 3750
	1    0    0    -1  
$EndComp
$Comp
L 74LS595 U3
U 1 1
P 6600 2200
F 0 "U3" H 6750 2800 70  0000 C CNN
F 1 "74HC595" H 6600 1600 70  0000 C CNN
	1    6600 2200
	0    -1   1    0   
$EndComp
$Comp
L 74LS595 U2
U 1 1
P 4900 2200
F 0 "U2" H 5050 2800 70  0000 C CNN
F 1 "74HC595" H 4900 1600 70  0000 C CNN
	1    4900 2200
	0    -1   1    0   
$EndComp
$Comp
L 74LS595 U1
U 1 1
P 3300 2200
F 0 "U1" H 3450 2800 70  0000 C CNN
F 1 "74HC595" H 3300 1600 70  0000 C CNN
	1    3300 2200
	0    -1   1    0   
$EndComp
$EndSCHEMATC
